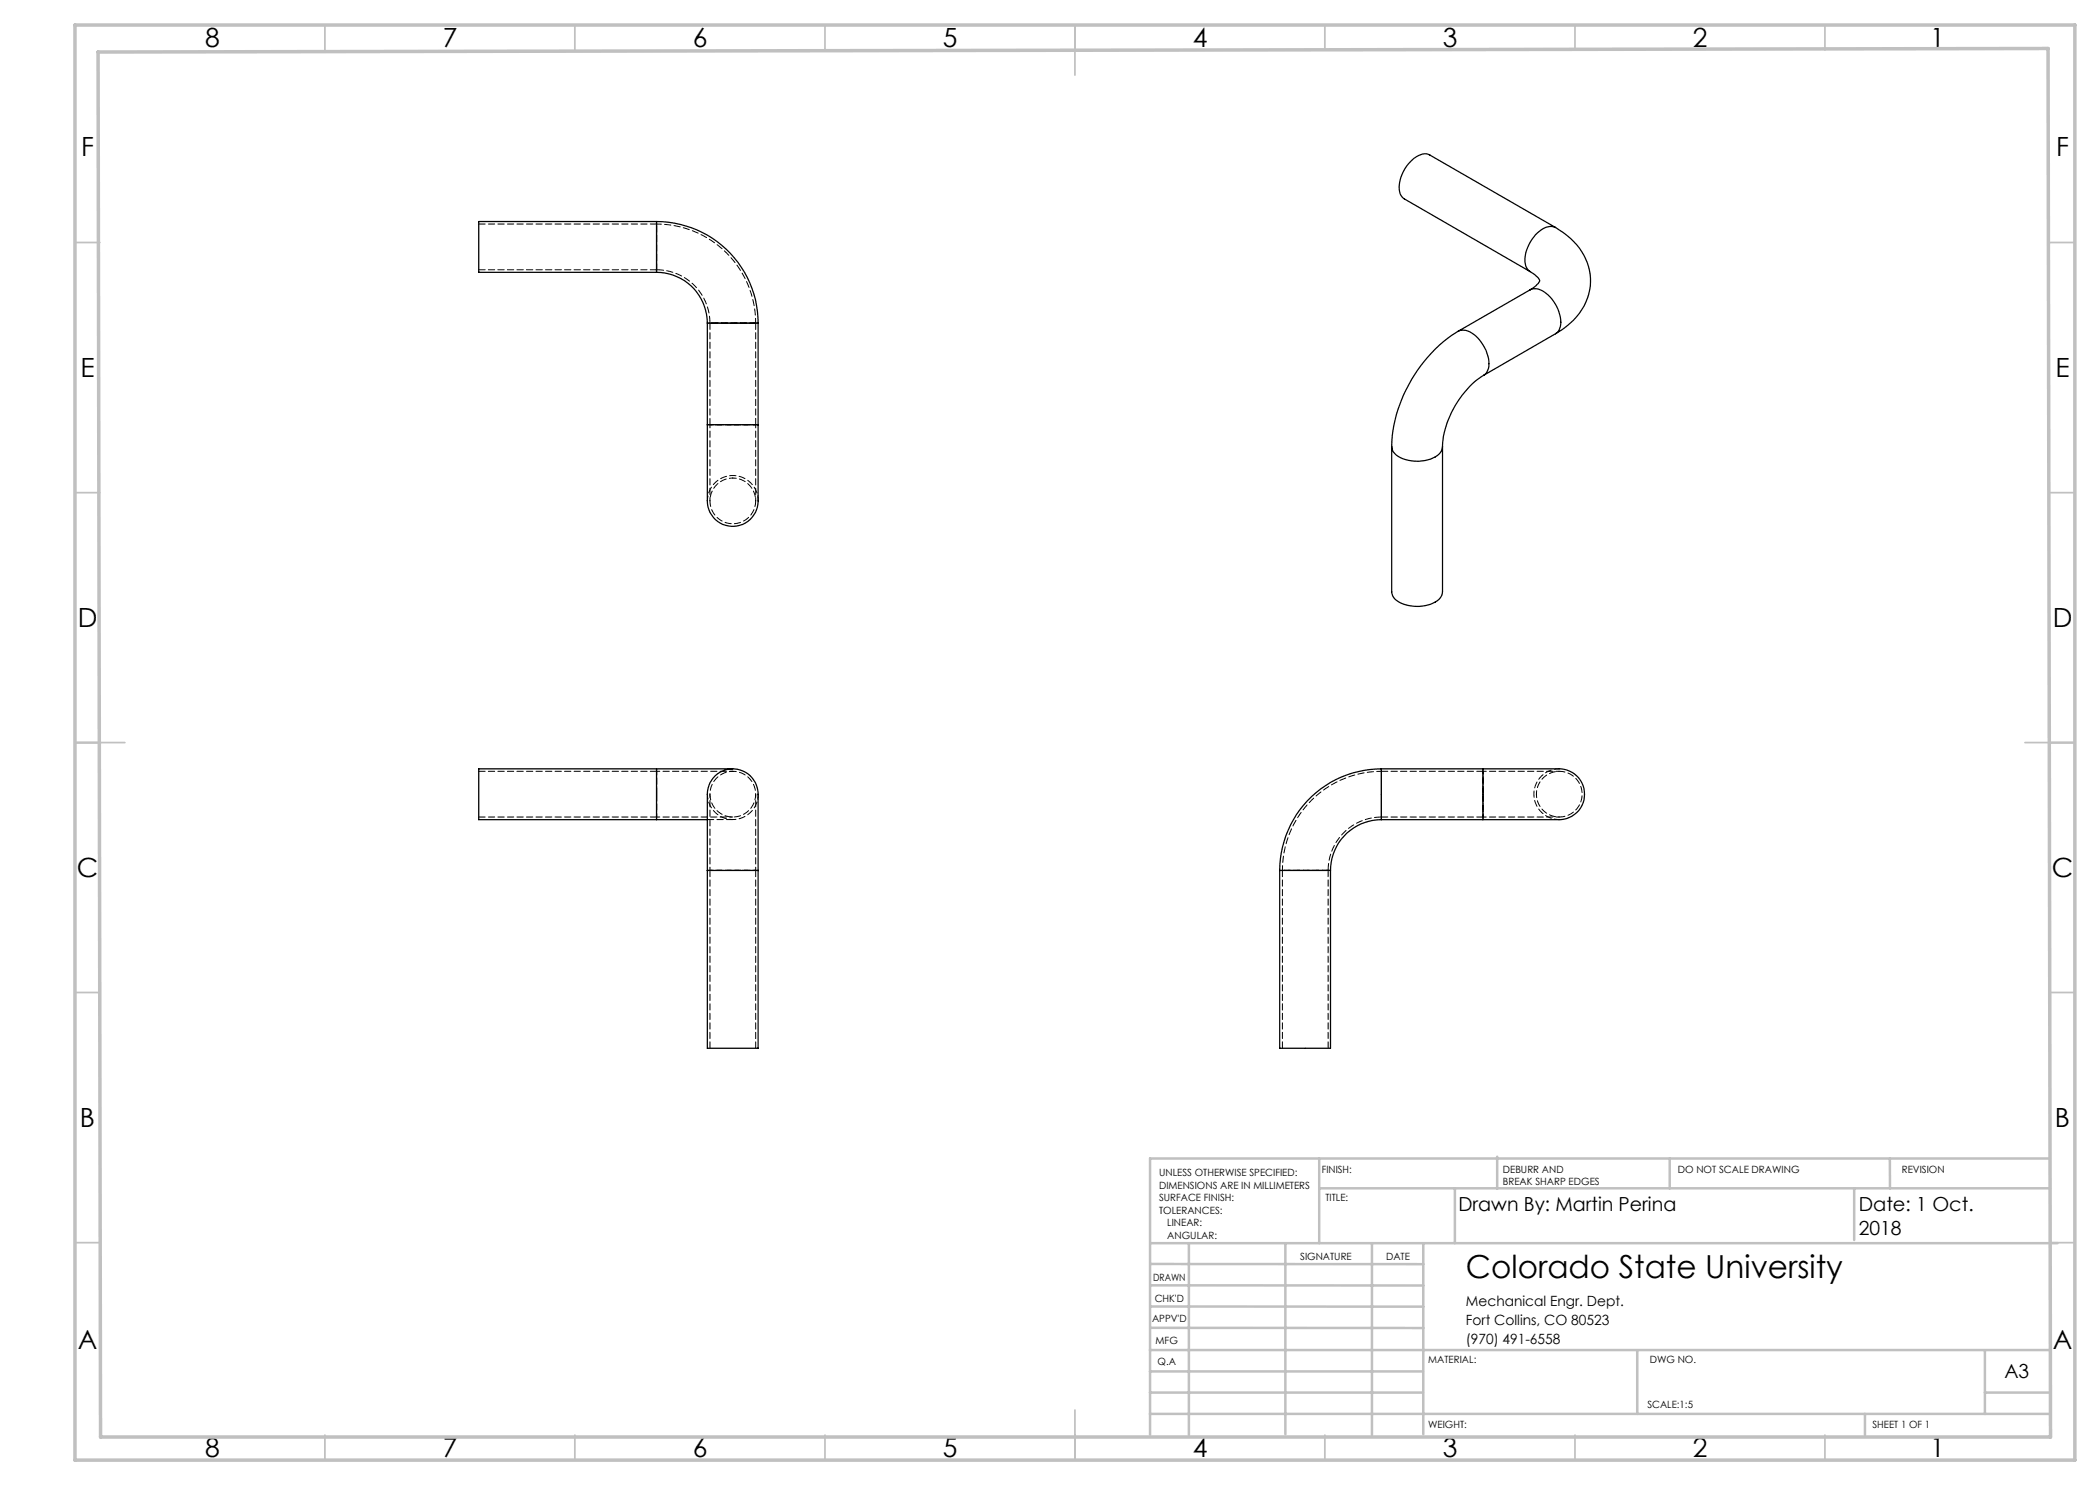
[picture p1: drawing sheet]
<svg xmlns="http://www.w3.org/2000/svg" width="420mm" height="297mm" viewBox="0 0 420 297" stroke-linecap="round" stroke-linejoin="round" font-family="sans-serif">
<g fill="none" stroke="#c0c0c0" stroke-width=".35">
<path d="M65 5v5M115 5v5M165 5v5M215 5v10M265 5v5M315 5v5M365 5v5M15 48.5h5M410 48.5h5M15 98.5h5M410 98.5h5M15 148.5h10"/>
<path d="M405 148.5h10M15 198.5h5M410 198.5h5M15 248.5h5M410 248.5h5M65 287v5M115 287v5M165 287v5M215 282v10M265 287v5M315 287v5M365 287v5"/>
</g>
<g fill="none" stroke="#c0c0c0" stroke-width=".5">
<path d="M263.8 231.7v16.9M263.8 237.7h146.2M291 237.7v10.9M299.4 231.3v6.4M333.9 231.7v6M370.8 237.7v10.3M378 231.7v6M410 231.7h-180v55.2M230.1 248.6h181.4M230.1 257.1h54.6M230.1 252.8h54.6M237.8 248.8v38.2"/>
<path d="M257.1 248.6v38.2M274.4 248.8v38.2M284.7 248.6v38.2M230 278.5h54.6M230 274.3h54.6M230 270h180M230 265.6h54.7M230.1 261.3h54.6M327.4 270v12.8M397 278.5h13M397 270v12.8M230 282.8h180"/>
<path d="M373 282.8v4.2"/>
</g>
<path d="M15 5h400v287h-400zM19.6 10.4l390-.7 .5 277.7h-390z" fill="none" stroke="#c0c0c0" stroke-width=".7"/>
<g fill="none" stroke="#000" stroke-width=".25">
<path d="M131.3 54.5a10.2 10.2 0 0 1 10.2 10.1M131.3 44.3a20.3 20.3 0 0 1 20.3 20.3M131.3 44.3h-35.6v10.2h35.6M131.3 44.3v10.2M306 54.3l.2 .2a2.7 2.7 0 0 1 1.7 1.7 4.8 4.8 0 0 1-1.9 1.8M306 58a3.1 3.1 0 0 1 3.6 1 7.5 7.5 0 0 1 2.5 6.3l-.5 1.1-.5 .3M306 58l-14.4 8.2M311.1 45.5a12.7 12.7 0 0 1 7 10.2 11.8 11.8 0 0 1-5.7 10.2l-1.3 .8M311.1 45.5l-25.1-14.5a3.1 3.1 0 0 0-3.6 1 7.1 7.1 0 0 0-2.4 6.8l.4 .6 .5 .4 25.1 14.5M311.1 45.5a3.2 3.2 0 0 0-3.5 1 7.2 7.2 0 0 0-2.4 6.8l.4 .6 .4 .4M141.5 64.6h10.1M141.5 64.6v20.3"/>
<path d="M151.6 64.6v20.3M291.6 66.2a28.8 28.8 0 0 0-13.3 23.1M291.6 66.2a2.91 2.91 0 0 1 3.2 .7 7.5 7.5 0 0 1 2.9 6.7l-.5 1.1-.4 .4M311.1 66.7l-14.4 8.4a18.8 18.8 0 0 0-8.2 14.2M141.5 84.9v14.1a5.3 5.3 0 0 0 7.1 5.9 5.6 5.6 0 0 0 3-5.9v-14.1M141.5 84.9h10.1M278.3 89.3v29.1a3 3 0 0 0 2.7 2.5 7.1 7.1 0 0 0 7-1.3l.4-.6 .1-.6v-29.1M278.3 89.3a3.1 3.1 0 0 0 2.7 2.6 7.1 7.1 0 0 0 7-1.3l.4-.7 .1-.6M131.3 153.8h15.2M131.3 153.8h-35.6v10.1h35.6M131.3 153.8v10.1M276.3 153.8a20.3 20.3 0 0 0-20.4 20.3"/>
<path d="M276.3 153.8v10.1M276.3 153.8h20.3M296.6 153.8h9.6a39.2 39.2 0 0 1 7.1 .2 5.1 5.1 0 0 1 3.5 6 5.1 5.1 0 0 1-5.8 3.9h-14.4M296.6 153.8v10.1M131.3 163.9h10.2M141.5 174.1v-14a5.4 5.4 0 0 1 4.8-6.3 5.2 5.2 0 0 1 5.3 5.9v14.4M141.5 174.1v35.6h10.1v-35.6M141.5 174.1h10.1M255.9 174.1v35.6h10.2v-35.6M255.9 174.1h10.2M276.3 163.9a10.2 10.2 0 0 0-10.2 10.2M276.3 163.9h20.3"/>
</g>
<path d="M131.3 54.5v-10.2M141.5 64.6h10.1M151.1 64.6a19.8 19.8 0 0 0-19.8-19.8M141.5 84.9h10.1M141.5 100.2a5.1 5.1 0 0 1 5.1-5.1 5.1 5.1 0 0 1 5 5.1M141.5 158.8a5.1 5.1 0 0 0 5.1 5.1 5.1 5.1 0 0 0 5-5.1M276.3 154.3a19.8 19.8 0 0 0-19.8 19.8M276.3 153.8v10.1M296.6 153.8v10.1M311.9 153.8a5.1 5.1 0 0 0-5.1 5 5.1 5.1 0 0 0 5.1 5.1M141.5 174.1h10.1M256 174.1h10.1" fill="none" stroke="#000" stroke-width=".2" stroke-dasharray="1.3 .6" stroke-dashoffset=".3"/>
<path d="M142 84.9v15.3M146.6 95.6a4.6 4.6 0 0 1 4 6.7 4.6 4.6 0 0 1-7.8 .5 4.6 4.6 0 0 1 3.2-7.2h.6M151.1 100.2v-15.3M142 158.8v15.3M146.6 154.3a4.6 4.6 0 0 0-4.1 6.7 4.6 4.6 0 0 0 7.8 .4 4.6 4.6 0 0 0-3.2-7.1h-.5M146.6 154.3h-15.3M307.3 158.8a4.6 4.6 0 0 0 6.7 4.1 4.6 4.6 0 0 0 .5-7.8 4.6 4.6 0 0 0-7.2 3.2v.5M311.9 154.3h-15.3M131.3 163.4h15.3M151.1 174.1v-15.3M296.6 163.4h15.3" fill="none" stroke="#000" stroke-width=".2" stroke-dasharray="1.3 .6" stroke-dashoffset=".6"/>
<path d="M131.3 54v-9.2v9.2M151.1 64.6h-9.1h9.1M146.6 84.9h-4.6h9.1h-4.5M131.3 158.8v4.6v-9.1v4.5M276.3 154.3v9.1v-9.1M296.6 158.8v-4.5v9.1v-4.6M146.6 174.1h4.5h-9.1h4.6M265.6 174.1h-9.1h9.1" fill="none" stroke="#000" stroke-width=".2" stroke-dasharray="1.3 .6" stroke-dashoffset=".1"/>
<g fill="none" stroke="#000" stroke-width=".2" stroke-dasharray="1.3 .6">
<path d="M95.8 54h35.5M131.3 44.8h-35.5M142 64.6v20.3M151.1 84.9v-20.3M131.3 154.3h-35.5M131.3 158.8v-5M296.6 154.3h-20.3M95.8 163.4h35.5M131.3 163.9v-5.1M141.5 163.9h5.1M142 174.1v35.5M256.5 174.1v35.5"/>
<path d="M276.3 163.4h20.3M151.1 209.6v-35.5M265.6 209.6v-35.5"/>
</g>
<path d="M131.3 54a10.7 10.7 0 0 1 10.7 10.6M265.6 174.1a10.7 10.7 0 0 1 10.7-10.7" fill="none" stroke="#000" stroke-width=".2" stroke-dasharray="1.3 .6" stroke-dashoffset="-.1"/>
<text font-size="6.3" x="293.2" y="255.5">Colorado State University</text>
<g font-size="5.3">
<text x="41" y="9.5">8</text>
<text x="88.5" y="9.5">7</text>
<text x="138.5" y="9.5">6</text>
<text x="188.5" y="9.5">5</text>
<text x="238.5" y="9.5">4</text>
<text x="288.5" y="9.5">3</text>
<text x="338.5" y="9.5">2</text>
<text x="386" y="9.5">1</text>
<text x="16.2" y="31.2">F</text>
<text x="411.2" y="31.2">F</text>
<text x="16.1" y="75.5">E</text>
<text x="411.1" y="75.5">E</text>
<text x="15.5" y="125.5">D</text>
<text x="410.5" y="125.5">D</text>
<text x="15.4" y="175.5">C</text>
<text x="410.4" y="175.5">C</text>
<text x="16" y="225.5">B</text>
<text x="411" y="225.5">B</text>
<text x="15.5" y="269.8">A</text>
<text x="410.5" y="269.8">A</text>
<text x="41" y="291.5">8</text>
<text x="88.5" y="291.5">7</text>
<text x="138.5" y="291.5">6</text>
<text x="188.5" y="291.5">5</text>
<text x="238.5" y="291.5">4</text>
<text x="288.5" y="291.5">3</text>
<text x="338.5" y="291.5">2</text>
<text x="386" y="291.5">1</text>
</g>
<g font-size="3.9">
<text x="291.7" y="242.2">Drawn By: Martin Perina</text>
<text x="371.7" y="242.2">Date: 1 Oct.</text>
<text x="371.7" y="247.1">2018</text>
<text x="400.9" y="275.5">A3</text>
</g>
<g font-size="2.8">
<text x="293.2" y="261.1">Mechanical Engr. Dept.</text>
<text x="293.2" y="264.9">Fort Collins, CO 80523</text>
<text x="293.2" y="268.7">(970) 491-6558</text>
</g>
<g font-size="2">
<text x="231.8" y="235.2">UNLESS OTHERWISE SPECIFIED:</text>
<text x="231.8" y="237.7">DIMENSIONS ARE IN MILLIMETERS</text>
<text x="264.4" y="234.6">FINISH:</text>
<text x="300.6" y="234.6">DEBURR AND</text>
<text x="300.6" y="237.1">BREAK SHARP EDGES</text>
<text x="335.6" y="234.6">DO NOT SCALE DRAWING</text>
<text x="380.4" y="234.6">REVISION</text>
<text x="231.8" y="240.2">SURFACE FINISH:</text>
<text x="231.8" y="242.7">TOLERANCES:</text>
<text x="233.4" y="245.2">LINEAR:</text>
<text x="265.1" y="240.2">TITLE:</text>
<text x="233.5" y="247.7">ANGULAR:</text>
<text x="260" y="251.9">SIGNATURE</text>
<text x="277.2" y="251.9">DATE</text>
<text x="230.6" y="256.1">DRAWN</text>
<text x="230.9" y="260.3">CHK'D</text>
<text x="230.4" y="264.4">APPV'D</text>
<text x="231.1" y="268.8">MFG</text>
<text x="231.5" y="273">Q.A</text>
<text x="285.6" y="272.5">MATERIAL:</text>
<text x="330" y="272.5">DWG NO.</text>
<text x="329.5" y="281.7">SCALE:1:5</text>
<text x="285.6" y="285.5">WEIGHT:</text>
<text x="374.5" y="285.6">SHEET 1 OF 1</text>
</g>
</svg>
